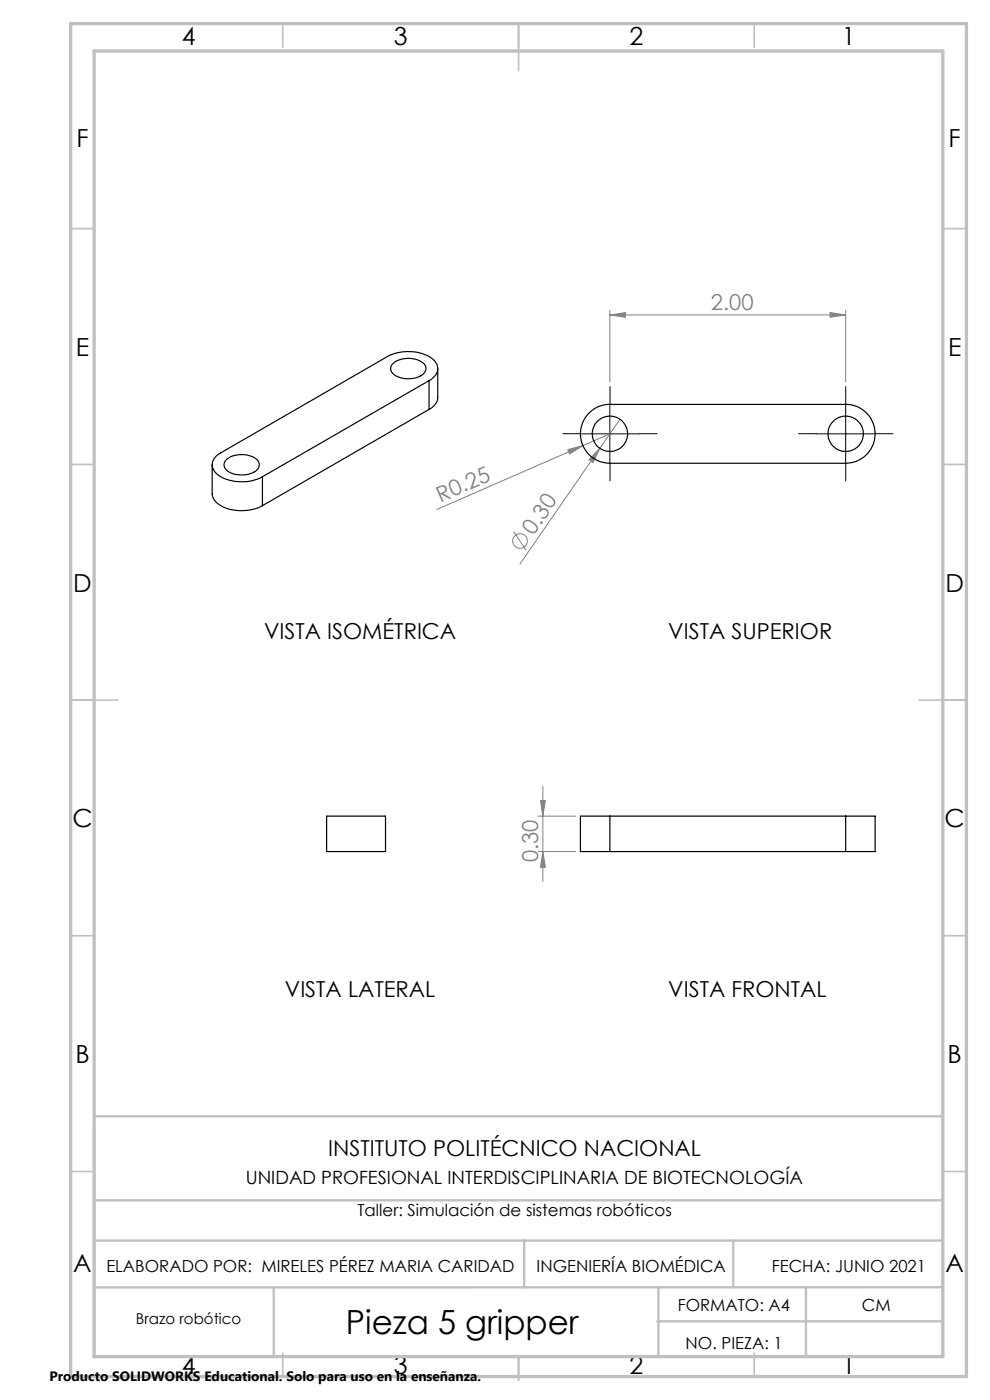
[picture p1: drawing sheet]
<svg xmlns="http://www.w3.org/2000/svg" width="210mm" height="297mm" viewBox="0 0 210 297" stroke-linecap="round" stroke-linejoin="round" font-family="sans-serif">
<g fill="none" stroke="#808080" stroke-width=".21">
<path d="M129.4 66.8l3.3-.5v1zM129.4 65.8v15.2M129.4 66.8h50M176.1 66.3l3.3 .5-3.3 .5zM179.4 65.8v15.2M120.4 95.4l3.2-.9-2.8 1.8zM123.6 94.5l-31 13.6M127.2 95.1l-1.4 3-.8-.6zM129.4 92l-5.8 2.5M131.5 88.9l-21.2 30.7M109 112.8l2.6 4M114.2 173.1h7.9"/>
<path d="M114.7 169.9h1l-.6 3.2zM115.1 166.8v20.2M114.2 180.7h7.9M115.1 180.7l.6 3.3h-1z"/>
<circle cx="110.3" cy="114.8" r="1.56"/>
</g>
<path d="M123.1 92h-3.7M129.4 85.8v-3.8M129.4 98.3v3.7M135.6 92h3.8M173.1 92h-3.7M179.4 85.8v-3.8M179.4 98.3v3.7M185.6 92h3.8" fill="none" stroke="#000" stroke-width=".21" stroke-dasharray="15.2 1.3 1.3 1.3"/>
<path d="M123.1 92h12.5M129.4 85.8v12.5M173.1 92h12.5M179.4 85.8v12.5" fill="none" stroke="#000" stroke-width=".21"/>
<g fill="none" stroke="#c0c0c0" stroke-width=".35">
<path d="M60 5v5M110 5v10M160 5v5M15 48.5h5M200 48.5h5M15 98.5h5M200 98.5h5M15 148.5h10M195 148.5h10M15 198.5h5M200 198.5h5M15 248.5h5"/>
<path d="M200 248.5h5M60 287v5M110 287.8v5M160 287v5"/>
</g>
<path d="M20 236.8h180M20 239.4v47.6M20 254.6h180M20 263.2h180M58.1 273.1v14.7M111.2 263.2v9.9M139.7 273.1v14.7M155.5 263.2v9.9M171 273.1v14.7M200 273.1h-180M139.4 280.3h60.6" fill="none" stroke="#c0c0c0" stroke-width=".5"/>
<path d="M15 5h190v287h-190zM20 10.8h180v277h-180z" fill="none" stroke="#c0c0c0" stroke-width=".7"/>
<g fill="#808080">
<path d="M120.4 95.4l3.2-.9-2.8 1.8z"/>
<path d="M127.2 95.1l-1.4 3-.8-.6z"/>
<path d="M129.4 66.8l3.3-.5v1zM176.1 66.3l3.3 .5-3.3 .5z"/>
<path d="M114.7 169.9h1l-.6 3.2zM115.1 180.7l.6 3.3h-1z"/>
</g>
<g fill="none" stroke="#000" stroke-width=".25">
<path d="M83.3 77.2a5.3 5.3 0 0 1 6.8 .1 1.69 1.69 0 0 1-1.1 2.6 5.3 5.3 0 0 1-5.8-.8 1.37 1.37 0 0 1 .1-1.9zM92.9 78.2v6.1a2.98 2.98 0 0 1-1.9 2.6M45 98.6v6.1a3.9 3.9 0 0 0 3.3 3.2 10.1 10.1 0 0 0 7.4-.6M48.1 97.4a5.3 5.3 0 0 1 6.6 .4 1.69 1.69 0 0 1-1.1 2.5 5.1 5.1 0 0 1-5.9-1.1 1.52 1.52 0 0 1 .4-1.8zM91 80.7a2.63 2.63 0 0 0 1.4-3.9 8.1 8.1 0 0 0-7.5-2.1l-1.4 .4-1.3 .5-35.4 20.5a2.65 2.65 0 0 0-1.8 2.4 2.65 2.65 0 0 0 1.7 2.5 9.6 9.6 0 0 0 9 .1M91 80.7l-35.3 20.4M91 80.7v6.2M91 86.9l-35.3 20.4M124.7 87.9a6 6 0 0 1 4.7-2.1h50a6.2 6.2 0 0 1 6.2 6.2 6.2 6.2 0 0 1-6.2 6.3h-50a6.3 6.3 0 0 1-5.7-3.7 6.3 6.3 0 0 1 1-6.7zM55.7 101.1v6.2M69.3 173.1h12.5v7.6h-12.5zM129.4 173.1h-6.3v7.6h6.3"/>
<path d="M129.4 173.1v7.6M129.4 173.1h50M179.4 173.1h6.2v7.6h-6.2M179.4 173.1v7.6M129.4 180.7h50"/>
<circle cx="129.4" cy="92" r="3.8"/>
<circle cx="179.4" cy="92" r="3.8"/>
</g>
<text font-size="7.1" x="73.4" y="283">Pieza 5 gripper</text>
<g font-size="5.3">
<text x="38.5" y="9.5">4</text>
<text x="83.5" y="9.5">3</text>
<text x="133.6" y="9.5">2</text>
<text x="178.6" y="9.5">1</text>
<text x="16.2" y="31.3">F</text>
<text x="201.2" y="31.3">F</text>
<text x="16.1" y="75.5">E</text>
<text x="201.1" y="75.5">E</text>
<text x="15.5" y="125.5">D</text>
<text x="200.5" y="125.5">D</text>
<text x="15.4" y="175.5">C</text>
<text x="200.4" y="175.5">C</text>
<text x="16" y="225.5">B</text>
<text x="201" y="225.5">B</text>
<text x="15.5" y="269.8">A</text>
<text x="200.5" y="269.8">A</text>
<text x="38.5" y="291.5">4</text>
<text x="83.5" y="291.5">3</text>
<text x="133.6" y="291.5">2</text>
<text x="178.6" y="291.5">1</text>
</g>
<g font-size="4.7" fill="#808080">
<text x="150.8" y="65.8">2.00</text>
<text x="93.4" y="106.6" transform="rotate(-24 93.4 106.6)">R0.25</text>
<text x="113.2" y="113.6" transform="rotate(-55 113.2 113.6)">0.30</text>
<text x="114.2" y="182.9" transform="rotate(-90 114.2 182.9)">0.30</text>
</g>
<g font-size="4.7">
<text x="56" y="135.5">VISTA ISOMÉTRICA</text>
<text x="141.8" y="135.5">VISTA SUPERIOR</text>
<text x="60.4" y="211.6">VISTA LATERAL</text>
<text x="141.8" y="211.6">VISTA FRONTAL</text>
<text x="69.6" y="245.3">INSTITUTO POLITÉCNICO NACIONAL</text>
</g>
<text font-size="3.9" x="52.1" y="251.2">UNIDAD PROFESIONAL INTERDISCIPLINARIA DE BIOTECNOLOGÍA</text>
<g font-size="3.5">
<text x="75.8" y="258">Taller: Simulación de sistemas robóticos</text>
<text x="22.6" y="269.7">ELABORADO POR: MIRELES PÉREZ MARIA CARIDAD</text>
<text x="113.8" y="269.7">INGENIERÍA BIOMÉDICA</text>
<text x="163.7" y="269.7">FECHA: JUNIO 2021</text>
<text x="143.8" y="278.2">FORMATO: A4</text>
<text x="182.8" y="278.2">CM</text>
<text x="145.4" y="286.2">NO. PIEZA: 1</text>
</g>
<text font-size="3.2" x="28.8" y="280.8">Brazo robótico</text>
<text font-size="2.9" x="10.5" y="292.9">Producto SOLIDWORKS Educational. Solo para uso en la enseñanza.</text>
</svg>
